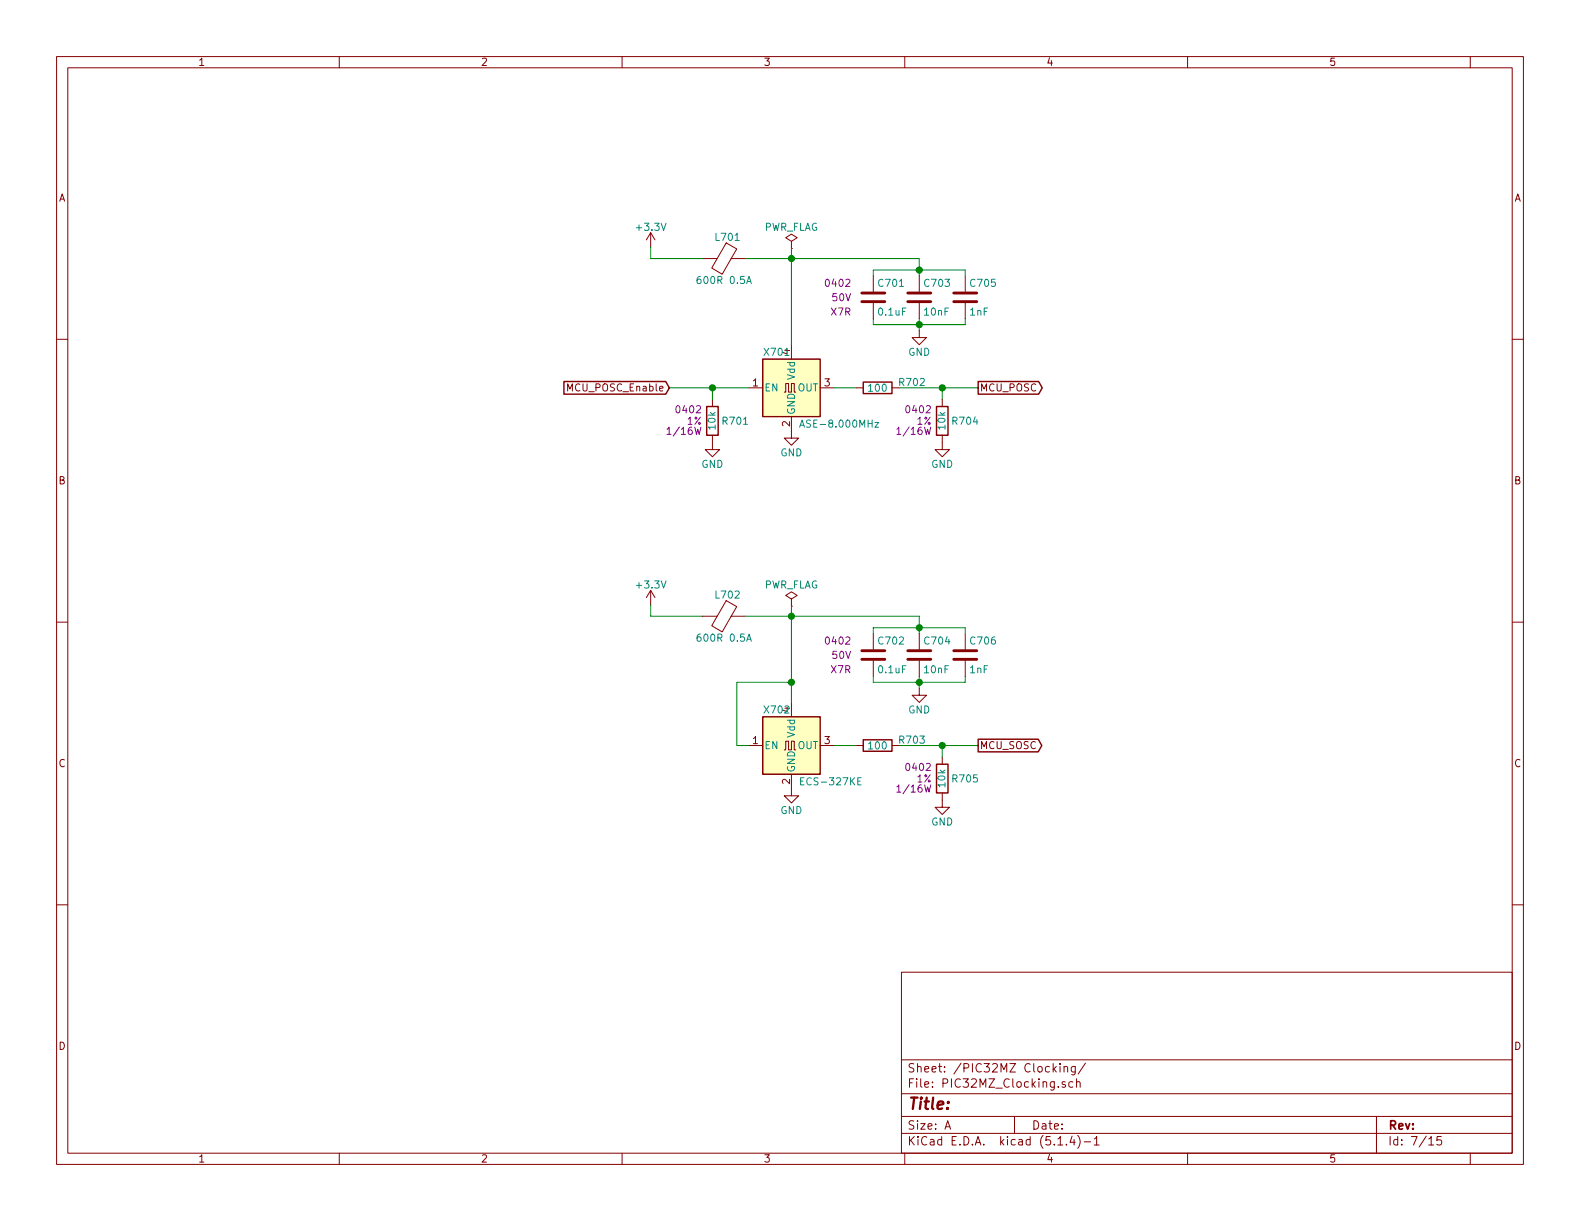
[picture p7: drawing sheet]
EESchema Schematic File Version 4
LIBS:PIC32MZ_ETH_Demo-cache
EELAYER 30 0
EELAYER END
$Descr A 11000 8500
encoding utf-8
Sheet 7 15
Title ""
Date ""
Rev ""
Comp ""
Comment1 ""
Comment2 ""
Comment3 ""
Comment4 ""
$EndDescr
$Comp
L Oscillator:ASE-xxxMHz X701
U 1 1
P 5510 2700
F 0 "X701" H 5310 2950 50  0000 L CNN
F 1 "ASE-8.000MHz" H 5560 2450 50  0000 L CNN
F 2 "Oscillator:Oscillator_SMD_Abracon_ASE-4Pin_3.2x2.5mm" H 6210 2350 50  0001 C CNN
F 3 "http://www.abracon.com/Oscillators/ASV.pdf" H 5410 2700 50  0001 C CNN
F 4 "	535-9558-1-ND" H 5510 2700 50  0001 C CNN "Digi-Key PN"
	1    5510 2700
	1    0    0    -1  
$EndComp
$Comp
L power:GND #PWR0704
U 1 1
P 5510 3000
F 0 "#PWR0704" H 5510 2750 50  0001 C CNN
F 1 "GND" H 5510 2850 50  0000 C CNN
F 2 "" H 5510 3000 50  0001 C CNN
F 3 "" H 5510 3000 50  0001 C CNN
	1    5510 3000
	1    0    0    -1  
$EndComp
Text GLabel 6810 2700 2    50   Output ~ 0
MCU_POSC
$Comp
L Custom_Library:R_Custom R?
U 1 1
P 6560 2930
AR Path="/5BAAE1F3/5E021EF5" Ref="R?"  Part="1" 
AR Path="/5BAAE1DC/5E021EF5" Ref="R?"  Part="1" 
AR Path="/5BAAE16C/5E021EF5" Ref="R?"  Part="1" 
AR Path="/5BB844FD/5E021EF5" Ref="R?"  Part="1" 
AR Path="/5BF346B3/5E021EF5" Ref="R?"  Part="1" 
AR Path="/5CAD2D97/5E021EF5" Ref="R?"  Part="1" 
AR Path="/5CB7A8BC/5E021EF5" Ref="R?"  Part="1" 
AR Path="/5E01BCC3/5E021EF5" Ref="R?"  Part="1" 
AR Path="/5E697952/5E021EF5" Ref="R704"  Part="1" 
F 0 "R704" H 6500 2930 50  0000 R CNN
F 1 "10k" V 6560 2930 50  0000 C CNN
F 2 "Resistors_SMD:R_0402" H 6560 2930 50  0001 C CNN
F 3 "" H 6560 2930 50  0001 C CNN
F 4 "0402" H 6630 3010 50  0000 L CNN "display_footprint"
F 5 "1%" H 6630 2930 50  0000 L CNN "Tolerance"
F 6 "1/16W" H 6630 2860 50  0000 L CNN "Wattage"
F 7 "RMCF0402FT10K0CT-ND" H 6560 2930 50  0001 C CNN "Digi-Key PN"
	1    6560 2930
	-1   0    0    -1  
$EndComp
$Comp
L power:GND #PWR?
U 1 1
P 6560 3080
AR Path="/5CB7A8BC/5E021EFB" Ref="#PWR?"  Part="1" 
AR Path="/5E01BCC3/5E021EFB" Ref="#PWR?"  Part="1" 
AR Path="/5E697952/5E021EFB" Ref="#PWR0708"  Part="1" 
F 0 "#PWR0708" H 6560 2830 50  0001 C CNN
F 1 "GND" H 6560 2930 50  0000 C CNN
F 2 "" H 6560 3080 50  0001 C CNN
F 3 "" H 6560 3080 50  0001 C CNN
	1    6560 3080
	1    0    0    -1  
$EndComp
Wire Wire Line
	6810 2700 6560 2700
Wire Wire Line
	6560 2700 6560 2780
Connection ~ 6560 2700
$Comp
L Custom_Library:R_Custom R?
U 1 1
P 6110 2700
AR Path="/5BAAE2B6/5E024C29" Ref="R?"  Part="1" 
AR Path="/5BB6CF6D/5E024C29" Ref="R?"  Part="1" 
AR Path="/5BBE424C/5E024C29" Ref="R?"  Part="1" 
AR Path="/5BAAE1DC/5E024C29" Ref="R?"  Part="1" 
AR Path="/5CAD2DA3/5E024C29" Ref="R?"  Part="1" 
AR Path="/5E01BCC3/5E024C29" Ref="R?"  Part="1" 
AR Path="/5E697952/5E024C29" Ref="R702"  Part="1" 
F 0 "R702" V 6070 2560 50  0000 R CNN
F 1 "100" V 6110 2700 50  0000 C CNN
F 2 "Resistors_SMD:R_0402" H 6110 2700 50  0001 C CNN
F 3 "" H 6110 2700 50  0001 C CNN
F 4 "0402" V 6210 2700 50  0001 C CNN "display_footprint"
F 5 "1%" V 6310 2700 50  0001 C CNN "Tolerance"
F 6 "1/16W" V 6410 2700 50  0001 C CNN "Wattage"
F 7 "541-100LCT-ND" H 6410 3100 60  0001 C CNN "Digi-Key PN"
	1    6110 2700
	0    -1   1    0   
$EndComp
Wire Wire Line
	5960 2700 5810 2700
Wire Wire Line
	6260 2700 6560 2700
$Comp
L Custom_Library:R_Custom R?
U 1 1
P 4960 2930
AR Path="/5BAAE1F3/5E0269C4" Ref="R?"  Part="1" 
AR Path="/5BAAE1DC/5E0269C4" Ref="R?"  Part="1" 
AR Path="/5BAAE16C/5E0269C4" Ref="R?"  Part="1" 
AR Path="/5BB844FD/5E0269C4" Ref="R?"  Part="1" 
AR Path="/5BF346B3/5E0269C4" Ref="R?"  Part="1" 
AR Path="/5CAD2D97/5E0269C4" Ref="R?"  Part="1" 
AR Path="/5CB7A8BC/5E0269C4" Ref="R?"  Part="1" 
AR Path="/5E01BCC3/5E0269C4" Ref="R?"  Part="1" 
AR Path="/5E697952/5E0269C4" Ref="R701"  Part="1" 
F 0 "R701" H 4900 2930 50  0000 R CNN
F 1 "10k" V 4960 2930 50  0000 C CNN
F 2 "Resistors_SMD:R_0402" H 4960 2930 50  0001 C CNN
F 3 "" H 4960 2930 50  0001 C CNN
F 4 "0402" H 5030 3010 50  0000 L CNN "display_footprint"
F 5 "1%" H 5030 2930 50  0000 L CNN "Tolerance"
F 6 "1/16W" H 5030 2860 50  0000 L CNN "Wattage"
F 7 "RMCF0402FT10K0CT-ND" H 4960 2930 50  0001 C CNN "Digi-Key PN"
	1    4960 2930
	-1   0    0    -1  
$EndComp
$Comp
L power:GND #PWR?
U 1 1
P 4960 3080
AR Path="/5CB7A8BC/5E0269CA" Ref="#PWR?"  Part="1" 
AR Path="/5E01BCC3/5E0269CA" Ref="#PWR?"  Part="1" 
AR Path="/5E697952/5E0269CA" Ref="#PWR0703"  Part="1" 
F 0 "#PWR0703" H 4960 2830 50  0001 C CNN
F 1 "GND" H 4960 2930 50  0000 C CNN
F 2 "" H 4960 3080 50  0001 C CNN
F 3 "" H 4960 3080 50  0001 C CNN
	1    4960 3080
	1    0    0    -1  
$EndComp
Wire Wire Line
	5210 2700 4960 2700
Wire Wire Line
	4960 2700 4960 2780
Connection ~ 4960 2700
Wire Wire Line
	4660 2700 4960 2700
Text GLabel 4660 2700 0    50   Input ~ 0
MCU_POSC_Enable
$Comp
L power:GND #PWR?
U 1 1
P 6400 2300
AR Path="/5CB25152/5E03ADCE" Ref="#PWR?"  Part="1" 
AR Path="/5E01BCC3/5E03ADCE" Ref="#PWR?"  Part="1" 
AR Path="/5E697952/5E03ADCE" Ref="#PWR0706"  Part="1" 
F 0 "#PWR0706" H 6400 2050 50  0001 C CNN
F 1 "GND" H 6400 2150 50  0000 C CNN
F 2 "" H 6400 2300 50  0000 C CNN
F 3 "" H 6400 2300 50  0000 C CNN
	1    6400 2300
	1    0    0    -1  
$EndComp
$Comp
L Custom_Library:C_Custom C?
U 1 1
P 6080 2070
AR Path="/5CB25152/5E03ADD8" Ref="C?"  Part="1" 
AR Path="/5E01BCC3/5E03ADD8" Ref="C?"  Part="1" 
AR Path="/5E697952/5E03ADD8" Ref="C701"  Part="1" 
F 0 "C701" H 6105 2170 50  0000 L CNN
F 1 "0.1uF" H 6105 1970 50  0000 L CNN
F 2 "Capacitors_SMD:C_0402" H 6118 1920 50  0001 C CNN
F 3 "" H 6105 2170 50  0001 C CNN
F 4 "0402" H 5930 2170 50  0000 R CNN "display_footprint"
F 5 "50V" H 5930 2070 50  0000 R CNN "Voltage"
F 6 "X7R" H 5930 1970 50  0000 R CNN "Dielectric"
F 7 "490-10701-1-ND" H 2170 -4810 50  0001 C CNN "Digi-Key PN"
	1    6080 2070
	1    0    0    -1  
$EndComp
$Comp
L Custom_Library:C_Custom C?
U 1 1
P 6720 2070
AR Path="/5CB25152/5E03ADE2" Ref="C?"  Part="1" 
AR Path="/5E01BCC3/5E03ADE2" Ref="C?"  Part="1" 
AR Path="/5E697952/5E03ADE2" Ref="C705"  Part="1" 
F 0 "C705" H 6745 2170 50  0000 L CNN
F 1 "1nF" H 6745 1970 50  0000 L CNN
F 2 "Capacitors_SMD:C_0402" H 6758 1920 50  0001 C CNN
F 3 "" H 6745 2170 50  0001 C CNN
F 4 "0402" H 6570 2170 50  0001 R CNN "display_footprint"
F 5 "50V" H 6570 2070 50  0001 R CNN "Voltage"
F 6 "X7R" H 6570 1970 50  0001 R CNN "Dielectric"
F 7 "399-1032-1-ND" H 2170 -4810 50  0001 C CNN "Digi-Key PN"
	1    6720 2070
	1    0    0    -1  
$EndComp
$Comp
L Custom_Library:C_Custom C?
U 1 1
P 6400 2070
AR Path="/5CB25152/5E03ADEC" Ref="C?"  Part="1" 
AR Path="/5E01BCC3/5E03ADEC" Ref="C?"  Part="1" 
AR Path="/5E697952/5E03ADEC" Ref="C703"  Part="1" 
F 0 "C703" H 6425 2170 50  0000 L CNN
F 1 "10nF" H 6425 1970 50  0000 L CNN
F 2 "Capacitors_SMD:C_0402" H 6438 1920 50  0001 C CNN
F 3 "" H 6425 2170 50  0001 C CNN
F 4 "0402" H 6250 2170 50  0001 R CNN "display_footprint"
F 5 "50V" H 6250 2070 50  0001 R CNN "Voltage"
F 6 "X7R" H 6250 1970 50  0001 R CNN "Dielectric"
F 7 "490-13295-1-ND" H 2170 -4810 50  0001 C CNN "Digi-Key PN"
	1    6400 2070
	1    0    0    -1  
$EndComp
Wire Wire Line
	6080 1880 6080 1920
Connection ~ 6400 1880
Wire Wire Line
	6720 1880 6720 1920
Wire Wire Line
	6080 1880 6400 1880
Wire Wire Line
	6080 2260 6080 2220
Connection ~ 6400 2260
Wire Wire Line
	6720 2260 6720 2220
Wire Wire Line
	6080 2260 6400 2260
Wire Wire Line
	6400 2220 6400 2260
Wire Wire Line
	6400 1880 6720 1880
Wire Wire Line
	6400 1880 6400 1920
Wire Wire Line
	6400 2260 6720 2260
Wire Wire Line
	6400 2260 6400 2300
$Comp
L Device:Ferrite_Bead L?
U 1 1
P 5040 1800
AR Path="/5CAD2D97/5E053473" Ref="L?"  Part="1" 
AR Path="/5E01BCC3/5E053473" Ref="L?"  Part="1" 
AR Path="/5E697952/5E053473" Ref="L701"  Part="1" 
F 0 "L701" V 4890 1825 50  0000 C CNN
F 1 "600R 0.5A" V 5190 1800 50  0000 C CNN
F 2 "Inductors_SMD:L_0402" V 4970 1800 50  0001 C CNN
F 3 "~" H 5040 1800 50  0001 C CNN
F 4 "490-5441-1-ND" H -3150 -1290 50  0001 C CNN "Digi-Key PN"
	1    5040 1800
	0    1    1    0   
$EndComp
Wire Wire Line
	5190 1800 5510 1800
Wire Wire Line
	5510 1800 5510 2400
Wire Wire Line
	5510 1800 6400 1800
Wire Wire Line
	6400 1800 6400 1880
Connection ~ 5510 1800
Wire Wire Line
	4530 1720 4530 1800
Wire Wire Line
	4530 1800 4890 1800
$Comp
L power:GND #PWR0705
U 1 1
P 5510 5490
F 0 "#PWR0705" H 5510 5240 50  0001 C CNN
F 1 "GND" H 5510 5340 50  0000 C CNN
F 2 "" H 5510 5490 50  0001 C CNN
F 3 "" H 5510 5490 50  0001 C CNN
	1    5510 5490
	1    0    0    -1  
$EndComp
Text GLabel 6810 5190 2    50   Output ~ 0
MCU_SOSC
$Comp
L Custom_Library:R_Custom R?
U 1 1
P 6560 5420
AR Path="/5BAAE1F3/5E0562A6" Ref="R?"  Part="1" 
AR Path="/5BAAE1DC/5E0562A6" Ref="R?"  Part="1" 
AR Path="/5BAAE16C/5E0562A6" Ref="R?"  Part="1" 
AR Path="/5BB844FD/5E0562A6" Ref="R?"  Part="1" 
AR Path="/5BF346B3/5E0562A6" Ref="R?"  Part="1" 
AR Path="/5CAD2D97/5E0562A6" Ref="R?"  Part="1" 
AR Path="/5CB7A8BC/5E0562A6" Ref="R?"  Part="1" 
AR Path="/5E01BCC3/5E0562A6" Ref="R?"  Part="1" 
AR Path="/5E697952/5E0562A6" Ref="R705"  Part="1" 
F 0 "R705" H 6500 5420 50  0000 R CNN
F 1 "10k" V 6560 5420 50  0000 C CNN
F 2 "Resistors_SMD:R_0402" H 6560 5420 50  0001 C CNN
F 3 "" H 6560 5420 50  0001 C CNN
F 4 "0402" H 6630 5500 50  0000 L CNN "display_footprint"
F 5 "1%" H 6630 5420 50  0000 L CNN "Tolerance"
F 6 "1/16W" H 6630 5350 50  0000 L CNN "Wattage"
F 7 "RMCF0402FT10K0CT-ND" H 6560 5420 50  0001 C CNN "Digi-Key PN"
	1    6560 5420
	-1   0    0    -1  
$EndComp
$Comp
L power:GND #PWR?
U 1 1
P 6560 5570
AR Path="/5CB7A8BC/5E0562B0" Ref="#PWR?"  Part="1" 
AR Path="/5E01BCC3/5E0562B0" Ref="#PWR?"  Part="1" 
AR Path="/5E697952/5E0562B0" Ref="#PWR0709"  Part="1" 
F 0 "#PWR0709" H 6560 5320 50  0001 C CNN
F 1 "GND" H 6560 5420 50  0000 C CNN
F 2 "" H 6560 5570 50  0001 C CNN
F 3 "" H 6560 5570 50  0001 C CNN
	1    6560 5570
	1    0    0    -1  
$EndComp
Wire Wire Line
	6810 5190 6560 5190
Wire Wire Line
	6560 5190 6560 5270
Connection ~ 6560 5190
$Comp
L Custom_Library:R_Custom R?
U 1 1
P 6110 5190
AR Path="/5BAAE2B6/5E0562C1" Ref="R?"  Part="1" 
AR Path="/5BB6CF6D/5E0562C1" Ref="R?"  Part="1" 
AR Path="/5BBE424C/5E0562C1" Ref="R?"  Part="1" 
AR Path="/5BAAE1DC/5E0562C1" Ref="R?"  Part="1" 
AR Path="/5CAD2DA3/5E0562C1" Ref="R?"  Part="1" 
AR Path="/5E01BCC3/5E0562C1" Ref="R?"  Part="1" 
AR Path="/5E697952/5E0562C1" Ref="R703"  Part="1" 
F 0 "R703" V 6070 5050 50  0000 R CNN
F 1 "100" V 6110 5190 50  0000 C CNN
F 2 "Resistors_SMD:R_0402" H 6110 5190 50  0001 C CNN
F 3 "" H 6110 5190 50  0001 C CNN
F 4 "0402" V 6210 5190 50  0001 C CNN "display_footprint"
F 5 "1%" V 6310 5190 50  0001 C CNN "Tolerance"
F 6 "1/16W" V 6410 5190 50  0001 C CNN "Wattage"
F 7 "541-100LCT-ND" H 6410 5590 60  0001 C CNN "Digi-Key PN"
	1    6110 5190
	0    -1   1    0   
$EndComp
Wire Wire Line
	5960 5190 5810 5190
Wire Wire Line
	6260 5190 6560 5190
$Comp
L power:GND #PWR?
U 1 1
P 6400 4790
AR Path="/5CB25152/5E0562EA" Ref="#PWR?"  Part="1" 
AR Path="/5E01BCC3/5E0562EA" Ref="#PWR?"  Part="1" 
AR Path="/5E697952/5E0562EA" Ref="#PWR0707"  Part="1" 
F 0 "#PWR0707" H 6400 4540 50  0001 C CNN
F 1 "GND" H 6400 4640 50  0000 C CNN
F 2 "" H 6400 4790 50  0000 C CNN
F 3 "" H 6400 4790 50  0000 C CNN
	1    6400 4790
	1    0    0    -1  
$EndComp
$Comp
L Custom_Library:C_Custom C?
U 1 1
P 6080 4560
AR Path="/5CB25152/5E0562F8" Ref="C?"  Part="1" 
AR Path="/5E01BCC3/5E0562F8" Ref="C?"  Part="1" 
AR Path="/5E697952/5E0562F8" Ref="C702"  Part="1" 
F 0 "C702" H 6105 4660 50  0000 L CNN
F 1 "0.1uF" H 6105 4460 50  0000 L CNN
F 2 "Capacitors_SMD:C_0402" H 6118 4410 50  0001 C CNN
F 3 "" H 6105 4660 50  0001 C CNN
F 4 "0402" H 5930 4660 50  0000 R CNN "display_footprint"
F 5 "50V" H 5930 4560 50  0000 R CNN "Voltage"
F 6 "X7R" H 5930 4460 50  0000 R CNN "Dielectric"
F 7 "490-10701-1-ND" H 2170 -2320 50  0001 C CNN "Digi-Key PN"
	1    6080 4560
	1    0    0    -1  
$EndComp
$Comp
L Custom_Library:C_Custom C?
U 1 1
P 6720 4560
AR Path="/5CB25152/5E056306" Ref="C?"  Part="1" 
AR Path="/5E01BCC3/5E056306" Ref="C?"  Part="1" 
AR Path="/5E697952/5E056306" Ref="C706"  Part="1" 
F 0 "C706" H 6745 4660 50  0000 L CNN
F 1 "1nF" H 6745 4460 50  0000 L CNN
F 2 "Capacitors_SMD:C_0402" H 6758 4410 50  0001 C CNN
F 3 "" H 6745 4660 50  0001 C CNN
F 4 "0402" H 6570 4660 50  0001 R CNN "display_footprint"
F 5 "50V" H 6570 4560 50  0001 R CNN "Voltage"
F 6 "X7R" H 6570 4460 50  0001 R CNN "Dielectric"
F 7 "399-1032-1-ND" H 2170 -2320 50  0001 C CNN "Digi-Key PN"
	1    6720 4560
	1    0    0    -1  
$EndComp
$Comp
L Custom_Library:C_Custom C?
U 1 1
P 6400 4560
AR Path="/5CB25152/5E056314" Ref="C?"  Part="1" 
AR Path="/5E01BCC3/5E056314" Ref="C?"  Part="1" 
AR Path="/5E697952/5E056314" Ref="C704"  Part="1" 
F 0 "C704" H 6425 4660 50  0000 L CNN
F 1 "10nF" H 6425 4460 50  0000 L CNN
F 2 "Capacitors_SMD:C_0402" H 6438 4410 50  0001 C CNN
F 3 "" H 6425 4660 50  0001 C CNN
F 4 "0402" H 6250 4660 50  0001 R CNN "display_footprint"
F 5 "50V" H 6250 4560 50  0001 R CNN "Voltage"
F 6 "X7R" H 6250 4460 50  0001 R CNN "Dielectric"
F 7 "490-13295-1-ND" H 2170 -2320 50  0001 C CNN "Digi-Key PN"
	1    6400 4560
	1    0    0    -1  
$EndComp
Wire Wire Line
	6080 4370 6080 4410
Connection ~ 6400 4370
Wire Wire Line
	6720 4370 6720 4410
Wire Wire Line
	6080 4370 6400 4370
Wire Wire Line
	6080 4750 6080 4710
Connection ~ 6400 4750
Wire Wire Line
	6720 4750 6720 4710
Wire Wire Line
	6080 4750 6400 4750
Wire Wire Line
	6400 4710 6400 4750
Wire Wire Line
	6400 4370 6720 4370
Wire Wire Line
	6400 4370 6400 4410
Wire Wire Line
	6400 4750 6720 4750
Wire Wire Line
	6400 4750 6400 4790
$Comp
L Device:Ferrite_Bead L?
U 1 1
P 5040 4290
AR Path="/5CAD2D97/5E05632C" Ref="L?"  Part="1" 
AR Path="/5E01BCC3/5E05632C" Ref="L?"  Part="1" 
AR Path="/5E697952/5E05632C" Ref="L702"  Part="1" 
F 0 "L702" V 4890 4315 50  0000 C CNN
F 1 "600R 0.5A" V 5190 4290 50  0000 C CNN
F 2 "Inductors_SMD:L_0402" V 4970 4290 50  0001 C CNN
F 3 "~" H 5040 4290 50  0001 C CNN
F 4 "490-5441-1-ND" H -3150 1200 50  0001 C CNN "Digi-Key PN"
	1    5040 4290
	0    1    1    0   
$EndComp
Wire Wire Line
	5190 4290 5510 4290
Wire Wire Line
	5510 4290 5510 4750
Wire Wire Line
	5510 4290 6400 4290
Wire Wire Line
	6400 4290 6400 4370
Connection ~ 5510 4290
Wire Wire Line
	4530 4210 4530 4290
Wire Wire Line
	4530 4290 4890 4290
$Comp
L Custom_Library:ECS-327KE X702
U 1 1
P 5510 5190
F 0 "X702" H 5310 5440 50  0000 L CNN
F 1 "ECS-327KE" H 5560 4940 50  0000 L CNN
F 2 "Custom Footprints Library:ECS-327KE" H 6210 4840 50  0001 C CNN
F 3 "" H 5410 5190 50  0001 C CNN
F 4 "XC1751CT-ND" H 5510 5190 50  0001 C CNN "Digi-Key PN"
	1    5510 5190
	1    0    0    -1  
$EndComp
Wire Wire Line
	5210 5190 5130 5190
Wire Wire Line
	5130 5190 5130 4750
Wire Wire Line
	5130 4750 5510 4750
Connection ~ 5510 4750
Wire Wire Line
	5510 4750 5510 4890
$Comp
L power:PWR_FLAG #FLG0702
U 1 1
P 5510 4220
F 0 "#FLG0702" H 5510 4295 50  0001 C CNN
F 1 "PWR_FLAG" H 5510 4370 50  0000 C CNN
F 2 "" H 5510 4220 50  0001 C CNN
F 3 "~" H 5510 4220 50  0001 C CNN
	1    5510 4220
	1    0    0    -1  
$EndComp
Wire Wire Line
	5510 4220 5510 4290
$Comp
L power:PWR_FLAG #FLG0701
U 1 1
P 5510 1730
F 0 "#FLG0701" H 5510 1805 50  0001 C CNN
F 1 "PWR_FLAG" H 5510 1880 50  0000 C CNN
F 2 "" H 5510 1730 50  0001 C CNN
F 3 "~" H 5510 1730 50  0001 C CNN
	1    5510 1730
	1    0    0    -1  
$EndComp
Wire Wire Line
	5510 1730 5510 1800
$Comp
L power:+3.3V #PWR0701
U 1 1
P 4530 1720
F 0 "#PWR0701" H 4530 1570 50  0001 C CNN
F 1 "+3.3V" H 4530 1860 50  0000 C CNN
F 2 "" H 4530 1720 50  0001 C CNN
F 3 "" H 4530 1720 50  0001 C CNN
	1    4530 1720
	1    0    0    -1  
$EndComp
$Comp
L power:+3.3V #PWR0702
U 1 1
P 4530 4210
F 0 "#PWR0702" H 4530 4060 50  0001 C CNN
F 1 "+3.3V" H 4530 4350 50  0000 C CNN
F 2 "" H 4530 4210 50  0001 C CNN
F 3 "" H 4530 4210 50  0001 C CNN
	1    4530 4210
	1    0    0    -1  
$EndComp
$EndSCHEMATC
